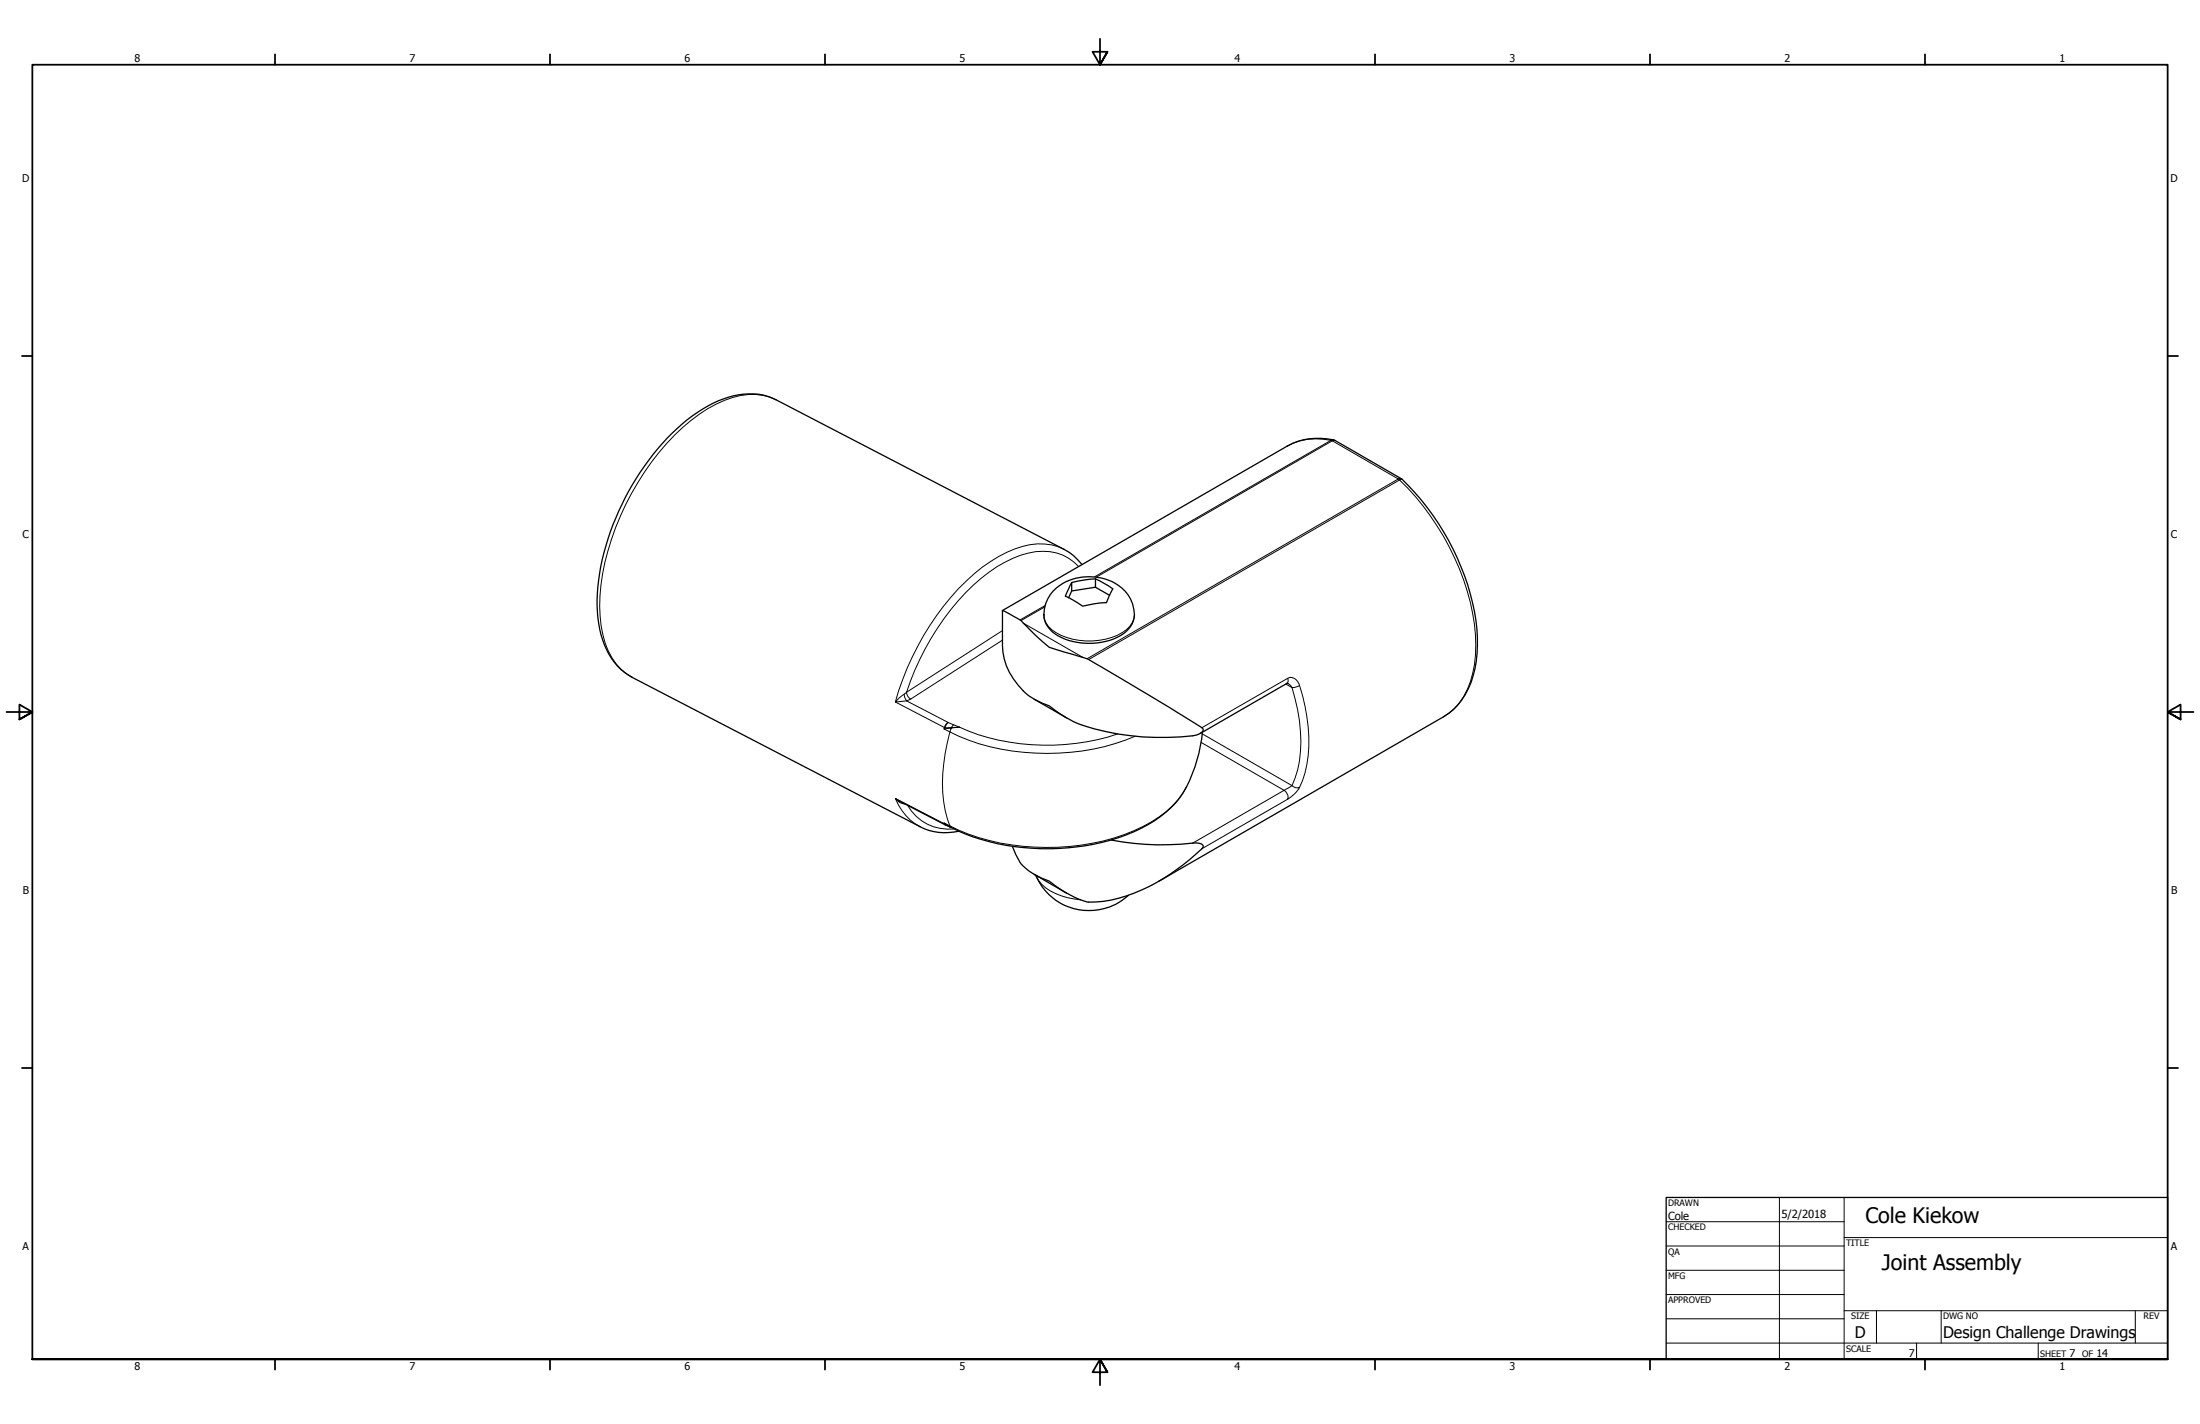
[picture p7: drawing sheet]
<svg xmlns="http://www.w3.org/2000/svg" width="864mm" height="559mm" viewBox="0 0 864 559" stroke-linecap="round" stroke-linejoin="round" font-family="sans-serif">
<!-- layer: Visible Narrow (ANSI) -->
<g fill="none" stroke="#000" stroke-width=".39">
<path d="M304.7 156.9a23.7 23.7 0 0 0-20.3 .2 70.1 70.1 0 0 0-28.7 24.3 103.2 103.2 0 0 0-20.2 52.4 43.3 43.3 0 0 0 4.7 24.3 20.3 20.3 0 0 0 8 7.7M522.5 172.8a24.4 24.4 0 0 0-17.2 2.3M522.5 172.8l-92.9 53.6M522.5 172.8l.5 .2M523 173l25.9 15-122.2 70.5M523 173l-92.7 53.5M523.4 172.6l-.9 .2M524.1 172.8l-1.1 .2M550 187.8l-1.1 .2 .5 .3 1.1-.1M417.7 215.6a23.2 23.2 0 0 0-19.5-.1 63.3 63.3 0 0 0-24.9 18.9 110 110 0 0 0-21.8 41.1l19.2 10-.1 .6 .4-.5-.3-.1 .3-.8 1.1-1.2M410.1 238.2l-9.3 5.3M410.3 237.6l-9.9 5.7"/>
<path d="M423.4 222.3a19.4 19.4 0 0 0-19.7-5.3 52 52 0 0 0-24.7 15.6 103.8 103.8 0 0 0-23.1 39.1M393.5 251.2l-36 23.1M393.5 247.5l-37.6 24.2M401.7 244.5l23.4 13.5M409.8 241.2a9.5 9.5 0 0 0 6.6 8.1 27.1 27.1 0 0 0 25.8-2.2 8.1 8.1 0 0 0 3.1-5.9M427.4 258.8l122-70.5a100.5 100.5 0 0 1 29.4 56.8 44.6 44.6 0 0 1-4.2 28.1 22.1 22.1 0 0 1-8 8.1M354.9 272.4l-3.4 3.1 4.4-.5M355.9 271.7a3.1 3.1 0 0 0 1.6 2.6M355.9 271.7l-1 .7 .3 1.5 .7 1.1M355.9 275l16.2 8.5M357.5 274.3l-1.6 .7M504.7 268.4l2.5 1.4a62.6 62.6 0 0 1 2.2 32.3l-2.2 6.2-35.3-20.3"/>
<path d="M505.2 268.2a1.57 1.57 0 0 0 .3-2 3.5 3.5 0 0 1 4.7 2.8l-3 .8-1.5-1.6M505.5 266.2l-33.7 19.4M510.2 269a63.7 63.7 0 0 1 2.1 34.1l-2.1 5.8M370.6 286.1l2.9-.4-.6 1.5zM372.1 283.5l4.6 1.9M372.2 283.5l-1.2 2.1 5.7-.2M372.9 287.2a89.7 89.7 0 0 0 56.4 6.7 83.6 83.6 0 0 0 16.3-5M372.9 287.2a64.1 64.1 0 0 0-1 34l1 2.9-2.3-1.1 .1 .3M374.3 284.4l-.8 1.1 3.2-.1M376.7 285.4a87.4 87.4 0 0 0 62.1 2.6M471.5 291.3l32.6 18.8M353.1 314.4l-1.6-1.1a4.8 4.8 0 0 0 3.4 2.2"/>
<path d="M354.9 315.3l.3 .2M356.2 316a18.6 18.6 0 0 0 18.4 9.3M465.7 308.9a39.3 39.3 0 0 1-20.6 17.1 92.1 92.1 0 0 1-68.7-.2l-3.5-1.7 .5 .6M504.1 310.1l3.1-1.8a2.56 2.56 0 0 0 3 .6 12.5 12.5 0 0 1-4.7 4.7 2.85 2.85 0 0 0-1.4-3.5zM504.1 310.1l-35.9 20.7M505.5 313.6l-33.7 19.5M370.7 323.3l-19.2-10a21.1 21.1 0 0 0 9.7 11.1M370.7 323.3l.6 .5M370.7 323.3l.4 .4M372.9 324.5l-2.3-1.5 2.5 1.5M406.8 344a15.6 15.6 0 0 0 9.6 7.5l2.5 .7 5.3 .9"/>
</g>
<!-- layer: Visible (ANSI) -->
<g fill="none" stroke="#000" stroke-width=".51">
<path d="M523.4 172.6l26.7 15.2a98.4 98.4 0 0 1 29.7 59 44.4 44.4 0 0 1-4.6 25.7 23.1 23.1 0 0 1-8.6 8.8l-111.8 64.6M523.4 172.6a25.8 25.8 0 0 0-18.1 2.5l-111.8 64.5M393.5 239.6l3.8 1.9a13.3 13.3 0 0 1 5.5 4.1l3.5 3.6 5.6 4.8 11.5 3.5a16.9 16.9 0 0 1 6.9 3 912 912 0 0 1 41.9 25.6l.1 .2a4.3 4.3 0 0 1-4.1 2.4 99.8 99.8 0 0 1-46.6-5.4l-3.5-1.9-6.2-4.4a26.3 26.3 0 0 1-18.4-23.7zM413.4 231.9a20.5 20.5 0 0 1 28.2 0 12.3 12.3 0 0 1 2.8 13 17 17 0 0 1-13.6 7.4 24.4 24.4 0 0 1-17.7-4.3 9.3 9.3 0 0 1-2.6-11.1l1.8-3.6zM420.7 228.6v3.3l-1.2 2.7M424.8 221.6a20.6 20.6 0 0 0-7.1-6l-113-58.7a26.7 26.7 0 0 0-22.9 .5 76 76 0 0 0-30.4 27.8 97.1 97.1 0 0 0-17 52.4 36.2 36.2 0 0 0 7.9 23.7l2.7 2.5 3.2 2 113 58.6a22.2 22.2 0 0 0 15.2 1.8M430 227.1l6.8 4-2.5 5.4-4.7 .4-4.6 1-6.8-4 2.5-5.3M430 227.1l-4.6 .5-4.7 1M430 227.1v3.3l-9.3 1.5M430 230.4l5.5 3.2M406 274.4l12.7 7.3M505.7 268.2h-.5l-34.1 19.6"/>
<path d="M472 287.3a57.2 57.2 0 0 1-8.9 25.8 48.5 48.5 0 0 1-23.7 15.5 91.1 91.1 0 0 1-63.3-2.5l-3.2-1.6M353.1 314.4l20 10.2M436.1 329.6a110.1 110.1 0 0 0 33.7 1.2 2.42 2.42 0 0 1 2.5 1.4l-.1 .2a75.4 75.4 0 0 1-36 20.8 37.7 37.7 0 0 1-9.5 .7 41.8 41.8 0 0 1-14.8-8.1 22.7 22.7 0 0 1-11.5-7.3l-3-6.4M406 343.1l12.7 7.4M406.6 343.5a22.7 22.7 0 0 0 36.4 7.8"/>
</g>
<!-- layer: Border (ANSI) -->
<g fill="none" stroke="#000" stroke-width=".7">
<path d="M431.8 15.2v10.2l-2.9-5.1h5.8l-2.9 5.1 2.9-5.1M107.9 21.3v4.1M215.9 21.3v4.1M323.8 21.3v4.1M539.8 21.3v4.1M647.7 21.3v4.1M755.6 21.3v4.1M8.6 139.7h4.1M850.9 139.7h4.1M2.5 279.4h10.2l-5.1-2.9v5.8l5.1-2.9-5.1 2.9M861.1 279.4h-10.2l5.1-2.9v5.8l-5.1-2.9 5.1 2.9M8.6 419.1h4.1"/>
<path d="M850.9 419.1h4.1M12.7 533.4v-508h838.2v508h-838.2h838.2M107.9 533.4v4.1M215.9 533.4v4.1M323.8 533.4v4.1M434.7 538.5l-2.9-5.1 2.9 5.1h-5.8l2.9-5.1v10.2M539.8 533.4v4.1M647.7 533.4v4.1M755.6 533.4v4.1"/>
</g>
<!-- layer: Title (ANSI) -->
<g fill="none" stroke="#000" stroke-width=".39">
<path d="M654 479.4h69.9M698.5 469.9v63.5M723.9 469.9v63.5M654 488.9h69.9M654 498.5h69.9M723.9 485.6h127M654 508h69.9M654 517.5h69.9M723.9 514.3h127M736.6 514.3v12.7M762 514.3v12.7M838.2 514.3v12.7"/>
<path d="M654 527h196.9M752.3 527v6.4M800.1 527v6.4"/>
</g>
<path d="M654 469.9h196.9v63.5h-196.9z" fill="none" stroke="#000" stroke-width=".51"/>
<g font-size="8.4">
<text x="732.3" y="479.9">Cole Kiekow</text>
<text x="738.8" y="498.4">Joint Assembly</text>
</g>
<g font-size="6.3">
<text x="728.1" y="524.9">D</text>
<text x="762.8" y="525">Design Challenge Drawings</text>
</g>
<g font-size="4.4">
<text x="654.8" y="478.6">Cole</text>
<text x="699.3" y="478">5/2/2018</text>
</g>
<g font-size="4.2">
<text x="52.8" y="24.4">8</text>
<text x="160.8" y="24.4">7</text>
<text x="268.7" y="24.4">6</text>
<text x="376.7" y="24.4">5</text>
<text x="484.6" y="24.4">4</text>
<text x="592.6" y="24.4">3</text>
<text x="700.5" y="24.4">2</text>
<text x="808.5" y="24.4">1</text>
<text x="8.8" y="71.4">D</text>
<text x="852" y="71.4">D</text>
<text x="8.9" y="211.1">C</text>
<text x="852.2" y="211.1">C</text>
<text x="9" y="350.8">B</text>
<text x="852.2" y="350.8">B</text>
<text x="8.9" y="490.5">A</text>
<text x="852.2" y="490.5">A</text>
<text x="749.3" y="532.6">7</text>
<text x="812.4" y="532.6">7</text>
<text x="823" y="532.6">14</text>
<text x="52.8" y="537.5">8</text>
<text x="160.8" y="537.5">7</text>
<text x="268.7" y="537.5">6</text>
<text x="376.7" y="537.5">5</text>
<text x="484.6" y="537.5">4</text>
<text x="592.6" y="537.5">3</text>
<text x="700.5" y="537.5">2</text>
<text x="808.5" y="537.5">1</text>
</g>
<g font-size="3.5">
<text x="654.8" y="473.2">DRAWN</text>
<text x="654.8" y="482.8">CHECKED</text>
<text x="724.7" y="488.9">TITLE</text>
<text x="654.8" y="492.3">QA</text>
<text x="654.8" y="501.8">MFG</text>
<text x="654.8" y="511.4">APPROVED</text>
<text x="726.7" y="517.7">SIZE</text>
<text x="762.8" y="517.7">DWG NO</text>
<text x="841.4" y="517.7">REV</text>
<text x="724.7" y="530.4">SCALE</text>
<text x="800.9" y="532.6">SHEET</text>
<text x="817.4" y="532.6">OF</text>
</g>
</svg>
